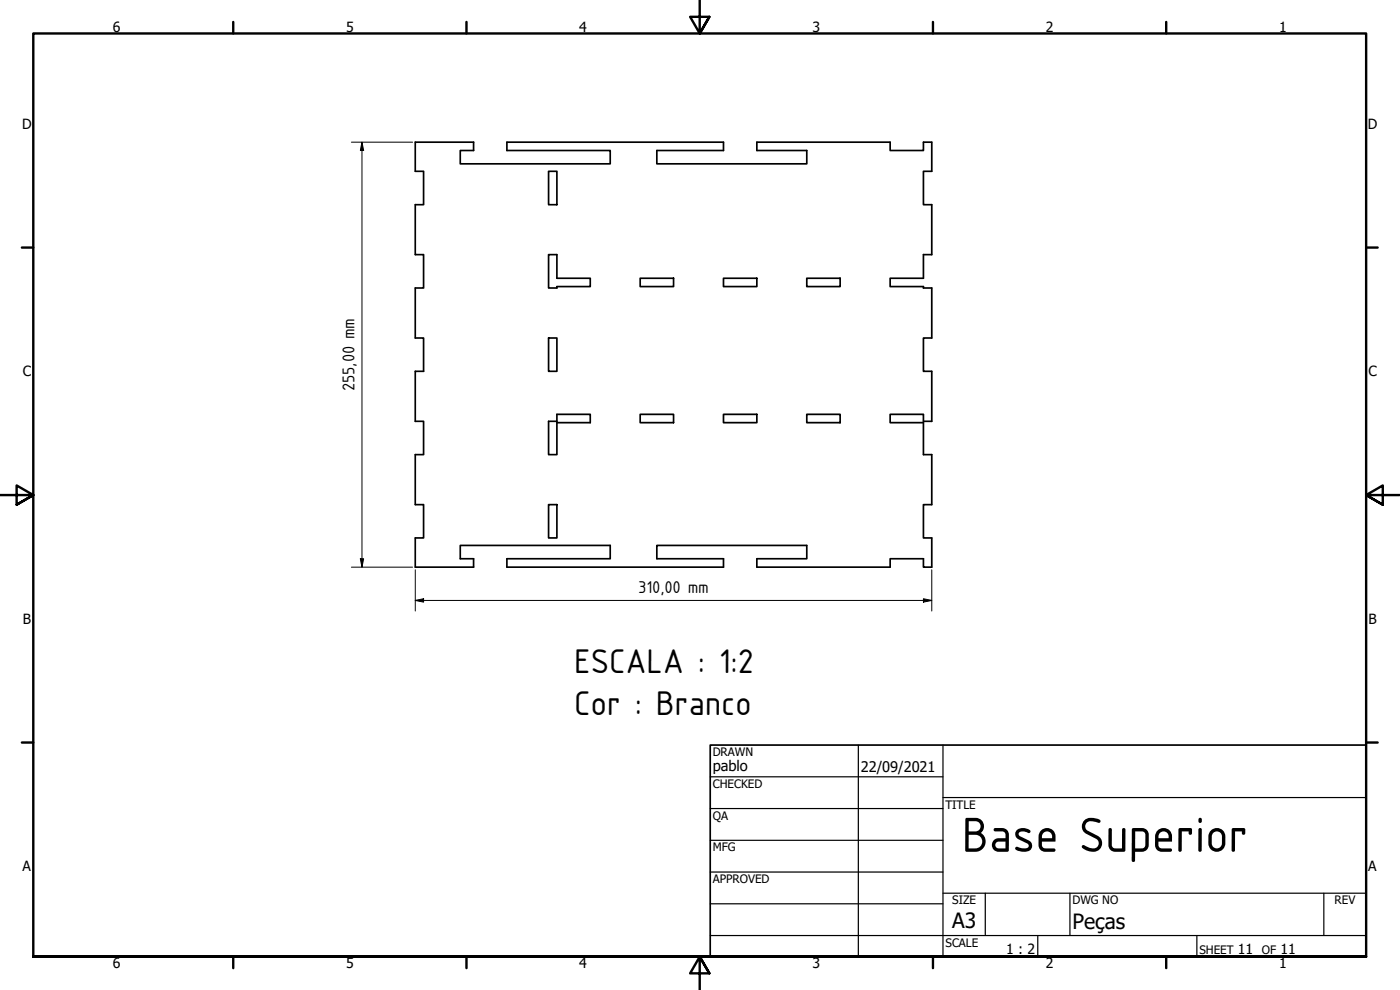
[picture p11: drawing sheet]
<svg xmlns="http://www.w3.org/2000/svg" width="420mm" height="297mm" viewBox="0 0 420 297" stroke-linecap="round" stroke-linejoin="round" font-family="sans-serif">
<!-- layer: Visible (ISO) -->
<path d="M124.6 42.7h17.5v2.5h-4v4h45v-4h-31v-2.5h65v2.5h-20v4h45v-4h-15v-2.5h40v2.5h10v-2.5h2.5v8.7h-2.5v10h2.5v15h-2.5v7.1h-10v2.5h10v.4h2.5v15h-2.5v10h2.5v15h-2.5v-2.1h-10v2.5h10v9.6h2.5v15h-2.5v10h2.5v8.8h-2.5v-2.6h-10v2.6h-40v-2.6h15v-4h-45v4h20v2.6h-65v-2.6h31v-4h-45v4h4v2.6h-17.5v-8.8h2.5v-10h-2.5v-15h2.5v-10h-2.5v-15h2.5v-10h-2.5v-15h2.5v-10h-2.5v-15h2.5v-10h-2.5zM164.6 51.4h2.5v10h-2.5zM164.6 76.4h2.5v7.1h10v2.5h-10v.4h-2.5zM192.1 83.5h10v2.5h-10zM217.1 83.5h10v2.5h-10zM242.1 83.5h10v2.5h-10zM164.6 101.4h2.5v10h-2.5zM164.6 126.4h2.5v-2.1h10v2.5h-10v9.6h-2.5zM192.1 124.3h10v2.5h-10zM217.1 124.3h10v2.5h-10zM242.1 124.3h10v2.5h-10zM164.6 151.4h2.5v10h-2.5z" fill="none" stroke="#000" stroke-width=".51"/>
<!-- layer: Border (ANSI) -->
<g fill="none" stroke="#000" stroke-width=".72">
<path d="M70 6.6v3.4M140 6.6v3.4M210 0v10l-2.9-5h5.8l-2.9 5 2.9-5M280 6.6v3.4M350 6.6v3.4M6.6 74.3h3.4M410 74.3h3.4M0 148.5h10l-5-2.8v5.7l5-2.9-5 2.9M420 148.5h-10l5-2.8v5.7l-5-2.9 5 2.9M6.6 222.8h3.4M410 222.8h3.4M10 287v-277h400v277h-400h400"/>
<path d="M70 287v3.5M140 287v3.5M212.9 292l-2.9-5 2.9 5h-5.8l2.9-5v10M280 287v3.5M350 287v3.5"/>
</g>
<!-- layer: Title (ANSI) -->
<g fill="none" stroke="#000" stroke-width=".36">
<path d="M213.1 233.1h69.9M257.6 223.5v63.5M283 239.3h127M283 223.5v63.5M213.1 242.6h69.9M213.1 252.1h69.9M213.1 261.6h69.9M213.1 271.2h69.9M283 268h127M295.7 268v12.7M321.1 268v12.7M397.3 268v12.7"/>
<path d="M213.1 280.7h196.9M311.4 280.7v6.3M359.2 280.7v6.3"/>
</g>
<path d="M213.1 223.5h196.9v63.5h-196.9z" fill="none" stroke="#000" stroke-width=".51"/>
<!-- layer: Dimension (ISO) -->
<path d="M105.5 42.7h18.3M108.6 42.7l.5 2.5h-1zM108.6 42.7v127.5M105.5 170.2h18.3M108.1 167.6h1l-.5 2.6zM124.6 170.9v12.4M277.1 179.6l2.5 .6-2.5 .5zM279.6 170.9v12.4M124.6 180.2l2.5-.6v1.1zM124.6 180.2h155" fill="none" stroke="#000" stroke-width=".3"/>
<g fill="#000">
<path d="M108.6 42.7l.5 2.5h-1z" fill-rule="evenodd"/>
<path d="M108.1 167.6h1l-.5 2.6z" fill-rule="evenodd"/>
<path d="M124.6 180.2l2.5-.6v1.1z" fill-rule="evenodd"/>
<path d="M277.1 179.6l2.5 .6-2.5 .5z" fill-rule="evenodd"/>
</g>
<text font-size="15.8" x="288.6" y="255.6">Base Superior</text>
<g font-size="11.1">
<text x="172.4" y="201.9">ESCALA : 1:2</text>
<text x="172.4" y="214.4">Cor : Branco</text>
</g>
<g font-size="6.3">
<text x="285.8" y="278.5">A3</text>
<text x="321.9" y="278.6">Peças</text>
</g>
<g font-size="5.5">
<text x="106.3" y="117.3" transform="rotate(-90 106.3 117.3)">255,00 mm</text>
<text x="191.6" y="177.8">310,00 mm</text>
</g>
<g font-size="4.4">
<text x="213.9" y="231.4">pablo</text>
<text x="258.4" y="231.6">22/09/2021</text>
</g>
<g font-size="4.2">
<text x="33.9" y="9.6">6</text>
<text x="103.9" y="9.6">5</text>
<text x="173.9" y="9.6">4</text>
<text x="243.9" y="9.6">3</text>
<text x="313.9" y="9.6">2</text>
<text x="383.9" y="9.6">1</text>
<text x="6.6" y="38.7">D</text>
<text x="410.5" y="38.7">D</text>
<text x="6.8" y="112.9">C</text>
<text x="410.7" y="112.9">C</text>
<text x="6.8" y="187.2">B</text>
<text x="410.7" y="187.2">B</text>
<text x="6.8" y="261.4">A</text>
<text x="410.7" y="261.4">A</text>
<text x="302" y="286.3">1 : 2</text>
<text x="371.5" y="286.2">11</text>
<text x="384.3" y="286.2">11</text>
<text x="33.9" y="290.5">6</text>
<text x="103.9" y="290.5">5</text>
<text x="173.9" y="290.5">4</text>
<text x="243.9" y="290.5">3</text>
<text x="313.9" y="290.5">2</text>
<text x="383.9" y="290.5">1</text>
</g>
<g font-size="3.5">
<text x="213.9" y="226.9">DRAWN</text>
<text x="213.9" y="236.4">CHECKED</text>
<text x="213.9" y="245.9">QA</text>
<text x="283.8" y="242.6">TITLE</text>
<text x="213.9" y="255.5">MFG</text>
<text x="213.9" y="265">APPROVED</text>
<text x="285.8" y="271.3">SIZE</text>
<text x="321.9" y="271.3">DWG NO</text>
<text x="400.5" y="271.3">REV</text>
<text x="283.8" y="284">SCALE</text>
<text x="360" y="286.2">SHEET</text>
<text x="378.7" y="286.2">OF</text>
</g>
</svg>
